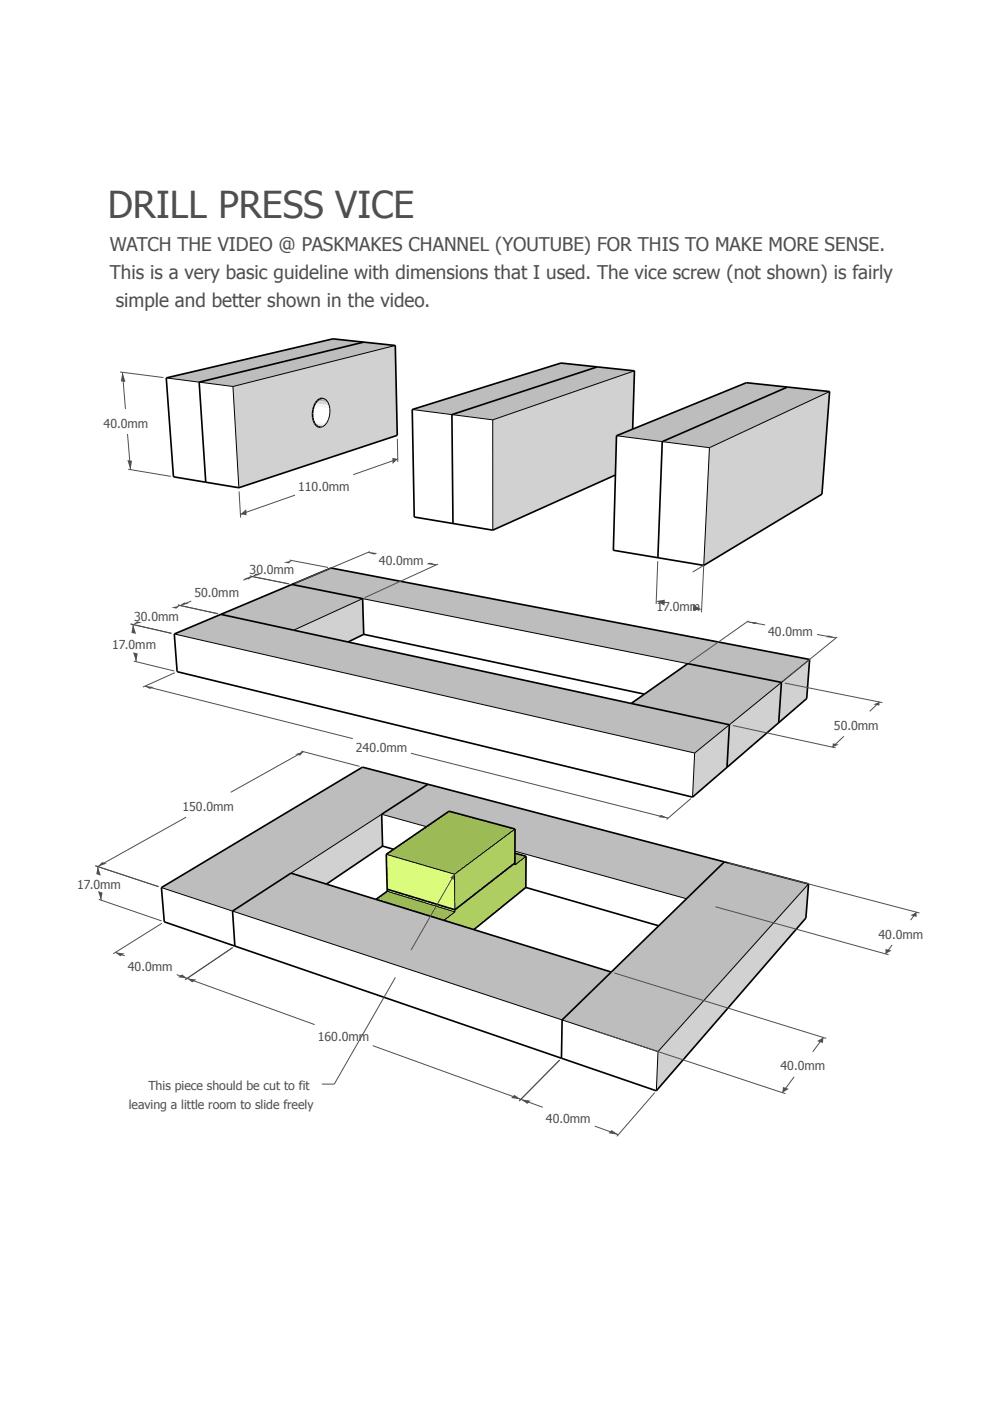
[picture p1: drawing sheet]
<svg xmlns="http://www.w3.org/2000/svg" width="210mm" height="297mm" viewBox="0 0 210 297" stroke-linecap="round" stroke-linejoin="round" font-family="sans-serif">
<path d="M62.3 133.6l14.6-6.7 .2 7.6-3.3 1.6z" fill="#d1d1d1"/>
<g fill="#bdbdbd">
<path d="M46.8 130.3l15.1-6.4 15 3-14.6 6.7z"/>
<path d="M37 134.4l9.8-4.1 107.8 23.4-7.3 6z"/>
<path d="M61.9 123.9l8.3-3.5 101.5 19.4-6 4.9z"/>
</g>
<g fill="#d1d1d1">
<path d="M165.7 144.7l6-4.9-.7 8.3-5.9 5.1z"/>
<path d="M154.6 153.7l11.1-9-.6 8.5-11 9.5z"/>
<path d="M147.3 159.7l7.3-6-.5 9-7.3 6.3z"/>
</g>
<path d="M37 134.4l110.3 25.3-.5 9.3-109.2-26.6z" fill="#fff"/>
<path d="M133.8 149.1l12-8.4 19.9 4-11.1 9z" fill="#bdbdbd"/>
<path d="M109.2 180.5l36.4 10.1-5.9 5.7-28.2-8.1v-6.7l-2.3-.6z" fill="#fff"/>
<path d="M94.1 195.1l2.3-1.8v-.4l12.8-9.9v.4l2.3-1.9v6.7l-11 8.9z" fill="#afce62"/>
<path d="M109.2 180.9l2.3 .6-2.3 1.9z" fill="#9cba56"/>
<g fill="#bdbdbd">
<path d="M80.9 172.6l9.8-6.3 62.9 16.4-8 7.9-36.4-10.1v-4.7l-14-3.8-4.8 3.3z"/>
<path d="M119.2 216.2l34.4-33.5 17.8 4.7-31.9 35.6z"/>
</g>
<path d="M171.4 187.4l-.5 7.2-31.7 36.7 .3-8.3z" fill="#d1d1d1"/>
<g fill="#fff">
<path d="M119.2 216.2l20.3 6.8-.3 8.3-20.2-6.9z"/>
<path d="M49.3 193.2l69.9 23-.2 8.2-69.2-23.8z"/>
<path d="M80.9 172.6l9.5 2.7-7 4.8-2.3-.7z"/>
</g>
<path d="M61.7 185.1l19.2-12.5 .2 6.8-11.9 8z" fill="#d1d1d1"/>
<path d="M34.2 188.2l42.7-25.6 13.8 3.7-41.4 26.9z" fill="#bdbdbd"/>
<path d="M34.2 188.2l15.1 5 .5 7.4-15-5.2z" fill="#fff"/>
<path d="M49.3 193.2l12.4-8.1 67.9 21-10.4 10.1z" fill="#bdbdbd"/>
<path d="M81.9 181.1l13.3-9.1 14 3.8-12.8 9.5z" fill="#9cba56"/>
<path d="M81.9 181.1l14.5 4.2v7.6l-14.3-4.4z" fill="#dafb7c"/>
<path d="M96.4 185.3l12.8-9.5v7.2l-12.8 9.9z" fill="#afce62"/>
<path d="M82.1 188.5l14.3 4.4v.4l-14.3-4.3z" fill="#dafb7c"/>
<path d="M79.7 190.7l2.4-1.7 14.3 4.3-2.3 1.8z" fill="#9cba56"/>
<g fill="#bdbdbd">
<path d="M95.8 87.9l30.8-10.1 7.9 .8-30 10.4z"/>
<path d="M87.4 86.8l31.5-9.8 7.7 .8-30.8 10.1z"/>
</g>
<g fill="#fff">
<path d="M95.8 87.9l8.7 1.1v23.4l-8.5-1.4z"/>
<path d="M87.4 86.8l8.4 1.1 .2 23.1-8.2-1.4z"/>
</g>
<path d="M104.5 89l30-10.4-.4 12.4-3.4 1.4-.2 8.3-26 11.7z" fill="#d1d1d1"/>
<path d="M130.7 92.4l27.6-11.3 8.7 1-26.6 11.5z" fill="#bdbdbd"/>
<path d="M130.7 92.4l9.7 1.2-.9 24.6-9.5-1.5z" fill="#fff"/>
<path d="M140.4 93.6l26.6-11.5 8.9 .9-25.5 11.9z" fill="#bdbdbd"/>
<path d="M140.4 93.6l10 1.3-1.2 25-9.7-1.7z" fill="#fff"/>
<path d="M150.4 94.9l25.5-11.9-1.6 21.8-25.1 15.1z" fill="#d1d1d1"/>
<path d="M35.2 80.1l35.4-8.3 6.5 .7-34.9 8.5z" fill="#bdbdbd"/>
<path d="M35.2 80.1l7 .9 1.4 21.2-6.8-1.1z" fill="#fff"/>
<path d="M42.2 81l34.9-8.5 6.7 .7-34.4 8.7z" fill="#bdbdbd"/>
<path d="M42.2 81l7.2 .9 1.2 21.5-7-1.2z" fill="#fff"/>
<path d="M49.4 81.9l34.4-8.7 .4 19.1-33.6 11.1zM67.3 84.9a4.3 4.3 0 0 0-.2 5.4 1.38 1.38 0 0 0 2.2-.7 4.4 4.4 0 0 0-.1-4.8 1.27 1.27 0 0 0-1.9 .1z" fill="#d1d1d1"/>
<path d="M66.3 88.5l3.3 .4-.3 .7-2.8-.4z" fill="#fff"/>
<path d="M66.5 89.2l2.8 .4-.4 .5-2.2-.3z" fill="#f7f7f7"/>
<path d="M66.7 89.8l2.2 .3-.4 .3-1.4-.1z" fill="#ddd"/>
<path d="M67.1 90.3l1.4 .1-.5 .2z" fill="#bbb"/>
<path d="M67.7 84.6a1.18 1.18 0 0 1 1.5 .2z" fill="#8c8c8c"/>
<path d="M67.3 84.9l.4-.3 1.5 .2 .3 .5-2.2-.3z" fill="#b5b5b5"/>
<path d="M67.3 85l2.2 .3 .3 .6-2.9-.4z" fill="#d8d8d8"/>
<path d="M66.9 85.5l2.9 .4 .1 .7-3.3-.4z" fill="#f3f3f3"/>
<g fill="#fff">
<path d="M66.6 86.2l3.3 .4 .1 .8-3.6-.5z"/>
<path d="M66.4 86.9l3.6 .5-.1 .8-3.6-.5z"/>
<path d="M66.3 87.7l3.6 .5-.3 .7-3.3-.4z"/>
</g>
<g fill="none" stroke="#000" stroke-width=".35">
<path d="M77.1 72.5l-34.9 8.5 1.4 21.2M126.6 77.8l-30.8 10.1 .2 23.1M126.6 77.8l7.9 .8-.4 12.4M126.6 77.8l-7.7-.8-31.5 9.8 .4 22.8 16.7 2.8 26-11.7M35.2 80.1l35.4-8.3 13.2 1.4 .4 19.1-33.6 11.1-13.8-2.3zM66.7 89.8h.1M66.7 89.8l.8 .7 .5 .1M68.3 84.4a2.59 2.59 0 0 0-1.9 2.4 4.4 4.4 0 0 0 .3 3M130.7 92.4l27.6-11.3 17.6 1.9-1.6 21.8-25.1 15.1-19.2-3.2zM167 82.1l-26.6 11.5-.9 24.6M37 134.4l33.2-14 101.5 19.4-.7 8.3-24.2 20.9-109.2-26.6zM46.8 130.3l27 5.8"/>
<path d="M61.9 123.9l15 3 .2 7.6M73.8 136.1l60 13M77.1 134.5l-3.3 1.6M77.1 134.5l59.5 12.7M133.8 149.1l12-8.4 19.9 4-.6 8.5M133.8 149.1l20.8 4.6-.5 9M81.1 179.4l2.3 .7M81.1 179.4l-11.9 8M90.7 166.3l-9.8 6.3 .2 6.8M69.2 187.4l-7.5-2.3-12.4 8.1 .5 7.4M69.2 187.4l60.4 18.7M109.2 183.4v-7.6l-14-3.8-13.3 9.1 .2 7.9-2.4 1.7"/>
<path d="M109.2 183l-12.8 9.9-14.3-4.4M109.2 180.9l2.3 .6v6.7M111.5 188.2l28.2 8.1M111.5 188.2l-11 8.9M153.6 182.7l-34.4 33.5-.2 8.2M49.8 200.6l-15-5.2-.6-7.2 42.7-25.6 94.5 24.8-.5 7.2-31.7 36.7-20.2-6.9M49.8 200.6l69.2 23.8"/>
</g>
<g fill="none" stroke="#000" stroke-width=".21">
<path d="M83.8 73.2l-34.4 8.7M134.5 78.6l-30 10.4M35.2 80.1l14.2 1.8M49.4 81.9l1.2 21.5M68.3 84.4a2.42 2.42 0 0 1 1.7 3 3.1 3.1 0 0 1-2 3.2M87.4 86.8l17.1 2.2M104.5 89v23.4M130.7 92.4l19.7 2.5M150.4 94.9l-1.2 25M175.9 83l-25.5 11.9M37 134.4l110.3 25.3M62.3 133.6l14.6-6.7 68.9 13.8"/>
<path d="M171.7 139.8l-24.4 19.9M147.3 159.7l-.5 9.3M90.4 175.3l-9.5-2.7-19.2 12.5M109.2 175.8l-12.8 9.5M34.2 188.2l105.3 34.8M81.9 181.1l14.5 4.2M82.1 189l14.3 4.3M96.4 185.3v8M96.4 193.3l-2.3 1.8M109.2 180.5l36.4 10.1M111.5 181.5l-2.3 1.9M171.4 187.4l-31.9 35.6"/>
<path d="M139.5 223l-.3 8.3"/>
</g>
<g fill="none" stroke="#4f4f4f" stroke-width=".21">
<path d="M25.5 78.9l9.2 1.1M26 78.9l.6 7.8M27 92l.7 7.6M27.2 99.5l9 1.5M84.2 93l.2 4.9M84.3 97.3l-9.4 3.3M50.7 104.2l.3 5.5M61.4 118.8l8.2 1.5M62.6 105l-11.6 4M78 117.1l1.7 .3M78.4 117l-16 6.7M90.7 119.4l1.8 .4"/>
<path d="M92.9 119.6l-15.6 7.1M139.5 119l-.4 9.1M27.7 132.3l8.7 2M28.2 132.4l.1 1.3M28.8 139l.1 1.3M37.7 128.3l8.5 1.8M40.6 127.4l-2.4 1M53 122.1l8.3 1.7M53.5 122.2l-1.9 .8M146.9 121.3l2.3-1.4-.5 9.9M158.4 131.8l3.8 .7M158.7 131.6l-12.6 8.9"/>
<path d="M173.2 134.5l4.1 .8M177.5 135.1l-11.5 9.3M28.4 140.2l8.6 2.1M30.7 145.5l44.1 11.1M37.1 142.6l-6.8 3.1M63.8 159.2l12.4 3.3M64.3 159.4l-15.4 8.6M87.1 159.7l54.6 13.8M155.4 153.8l21.8 4.8M166.4 144.8l20.7 4.2M178.9 156.1l-2.4 2.3M186.5 148.8l-2.1 2"/>
<path d="M39.5 173.3l-18.8 10.4 .1 1M146.5 169.3l-5.2 4.4M20.2 183.6l13.4 4.4M20.9 190.7l13.3 4.5M21.3 189.9l.1 .9M34.3 195.8l-10.3 6.4M96.4 185.3l-9.3 16.1M151.7 192.2l36.7 10.2M154.3 182.9l40.7 10.7M194.3 193.4l-1.2 1.7M24.5 201.9l2 .7M37.5 206.6l29.2 10.6"/>
<path d="M49.3 200.9l-10.1 6.8M83.8 207.2l-12.9 22.7h-2.7M125.8 218.4l40.7 13.5M130.3 206.3l44.9 13.9M174.6 220l-2.3 3M189.1 200.4l-1.4 1.8M79 221.7l36.1 13.1M118.7 224.7l-8.6 8.7M126.1 238.8l5 1.8M138.8 231.7l-8 9.2M168.4 228.3l-2.5 3.4"/>
</g>
<g fill="#4f4f4f">
<path d="M139.1 127.4l1.9-.3-.1 1.3z"/>
<path d="M147 128.2l1.8 1-1.9 .3z"/>
<path d="M51 109l1.2-1 .1 1.2z"/>
<path d="M83.2 97.1l1.1 .2-1.1 1.1z"/>
<path d="M38.2 128.4l.8-.7 1 .3z"/>
<path d="M51.7 122.6l1.8-.4-.8 .7z"/>
<path d="M36.4 128.8l1.8-.4-.8 .6z"/>
<path d="M28.2 132.4l.9-.7 1 .3z"/>
<path d="M60.2 119.2l1.7-.4-.7 .6z"/>
<path d="M53.5 122.2l.7-.6 1.1 .2z"/>
<path d="M28.2 138.3l1 .3-.3 1.7z"/>
<path d="M28.2 132.4l.6 2-.9-.2z"/>
<path d="M90.5 119.6l.7-.3 1.3 .5z"/>
<path d="M78 117.1l2 .1-.7 .4z"/>
<path d="M175.1 135.1l.5-.4 1.7 .6z"/>
<path d="M158.4 131.8l2.1 .2-.5 .3z"/>
<path d="M176.6 157.6l1.2 .3-1.3 .5z"/>
<path d="M185.2 149.3l1.3-.5v.8z"/>
<path d="M62.6 159.9l1.7-.5-.7 .8z"/>
<path d="M21.7 182.8l.9 .3-1.9 .6z"/>
<path d="M20.8 188.9l.9 .4-.3 1.5z"/>
<path d="M20.7 183.7l.7 2-1-.4z"/>
<path d="M24.5 201.9l1.9 .3-.9 .6z"/>
<path d="M37.7 207.2l.9-.6 1.1 .8z"/>
<path d="M110.4 233.1l2.1 .3-.7 .6z"/>
<path d="M129.6 239.6l1.5 1-2.1-.3z"/>
<path d="M39.7 207.4l1.9 .3-.9 .6z"/>
<path d="M109.1 232.1l1.3 1-2-.3z"/>
<path d="M166 230.5l1.2 .4-1.3 .8z"/>
<path d="M173.2 220.7l1.4-.7-.1 1.1z"/>
<path d="M193 194.1l1.3-.7v1z"/>
<path d="M187.8 201.2l1.2 .3-1.3 .7z"/>
<path d="M26 78.9l.6 2.1-1-.2z"/>
<path d="M27 97.5l1 .2-.3 1.9z"/>
<path d="M139.6 173.3l.6-.5 1.5 .7z"/>
<path d="M30.7 145.5l2 .2-.9 .4z"/>
<path d="M95.4 186.1l1-.8-.2 1.3z"/>
</g>
<text font-size="7.9" fill="#4f4f4f" x="22.9" y="46.3">DRILL PRESS VICE</text>
<g font-size="4" fill="#4f4f4f">
<text x="23.3" y="53.2">WATCH THE VIDEO @ PASKMAKES CHANNEL (YOUTUBE) FOR THIS TO MAKE MORE SENSE.</text>
<text x="23.3" y="59.1">This is a very basic guideline with dimensions that I used. The vice screw (not shown) is fairly</text>
<text x="24.5" y="65.1">simple and better shown in the video.</text>
</g>
<g font-size="2.6" fill="#4f4f4f">
<text x="22" y="90.6">40.0mm</text>
<text x="63.2" y="104.1">110.0mm</text>
<text x="80.3" y="119.7">40.0mm</text>
<text x="52.9" y="121.8">30.0mm</text>
<text x="28.4" y="131.6">30.0mm</text>
<text x="41.2" y="126.5">50.0mm</text>
<text x="139.2" y="129.6">17.0mm</text>
<text x="23.8" y="137.6">17.0mm</text>
<text x="162.9" y="134.8">40.0mm</text>
<text x="176.8" y="154.7">50.0mm</text>
<text x="75.5" y="159.4">240.0mm</text>
<text x="38.7" y="171.9">150.0mm</text>
<text x="16.3" y="188.6">17.0mm</text>
<text x="186.3" y="199">40.0mm</text>
<text x="27.1" y="205.9">40.0mm</text>
<text x="67.4" y="220.7">160.0mm</text>
<text x="165.5" y="226.9">40.0mm</text>
<text x="31.5" y="231.1">This piece should be cut to fit</text>
<text x="27.3" y="235.1">leaving a little room to slide freely</text>
<text x="115.8" y="238">40.0mm</text>
</g>
</svg>
